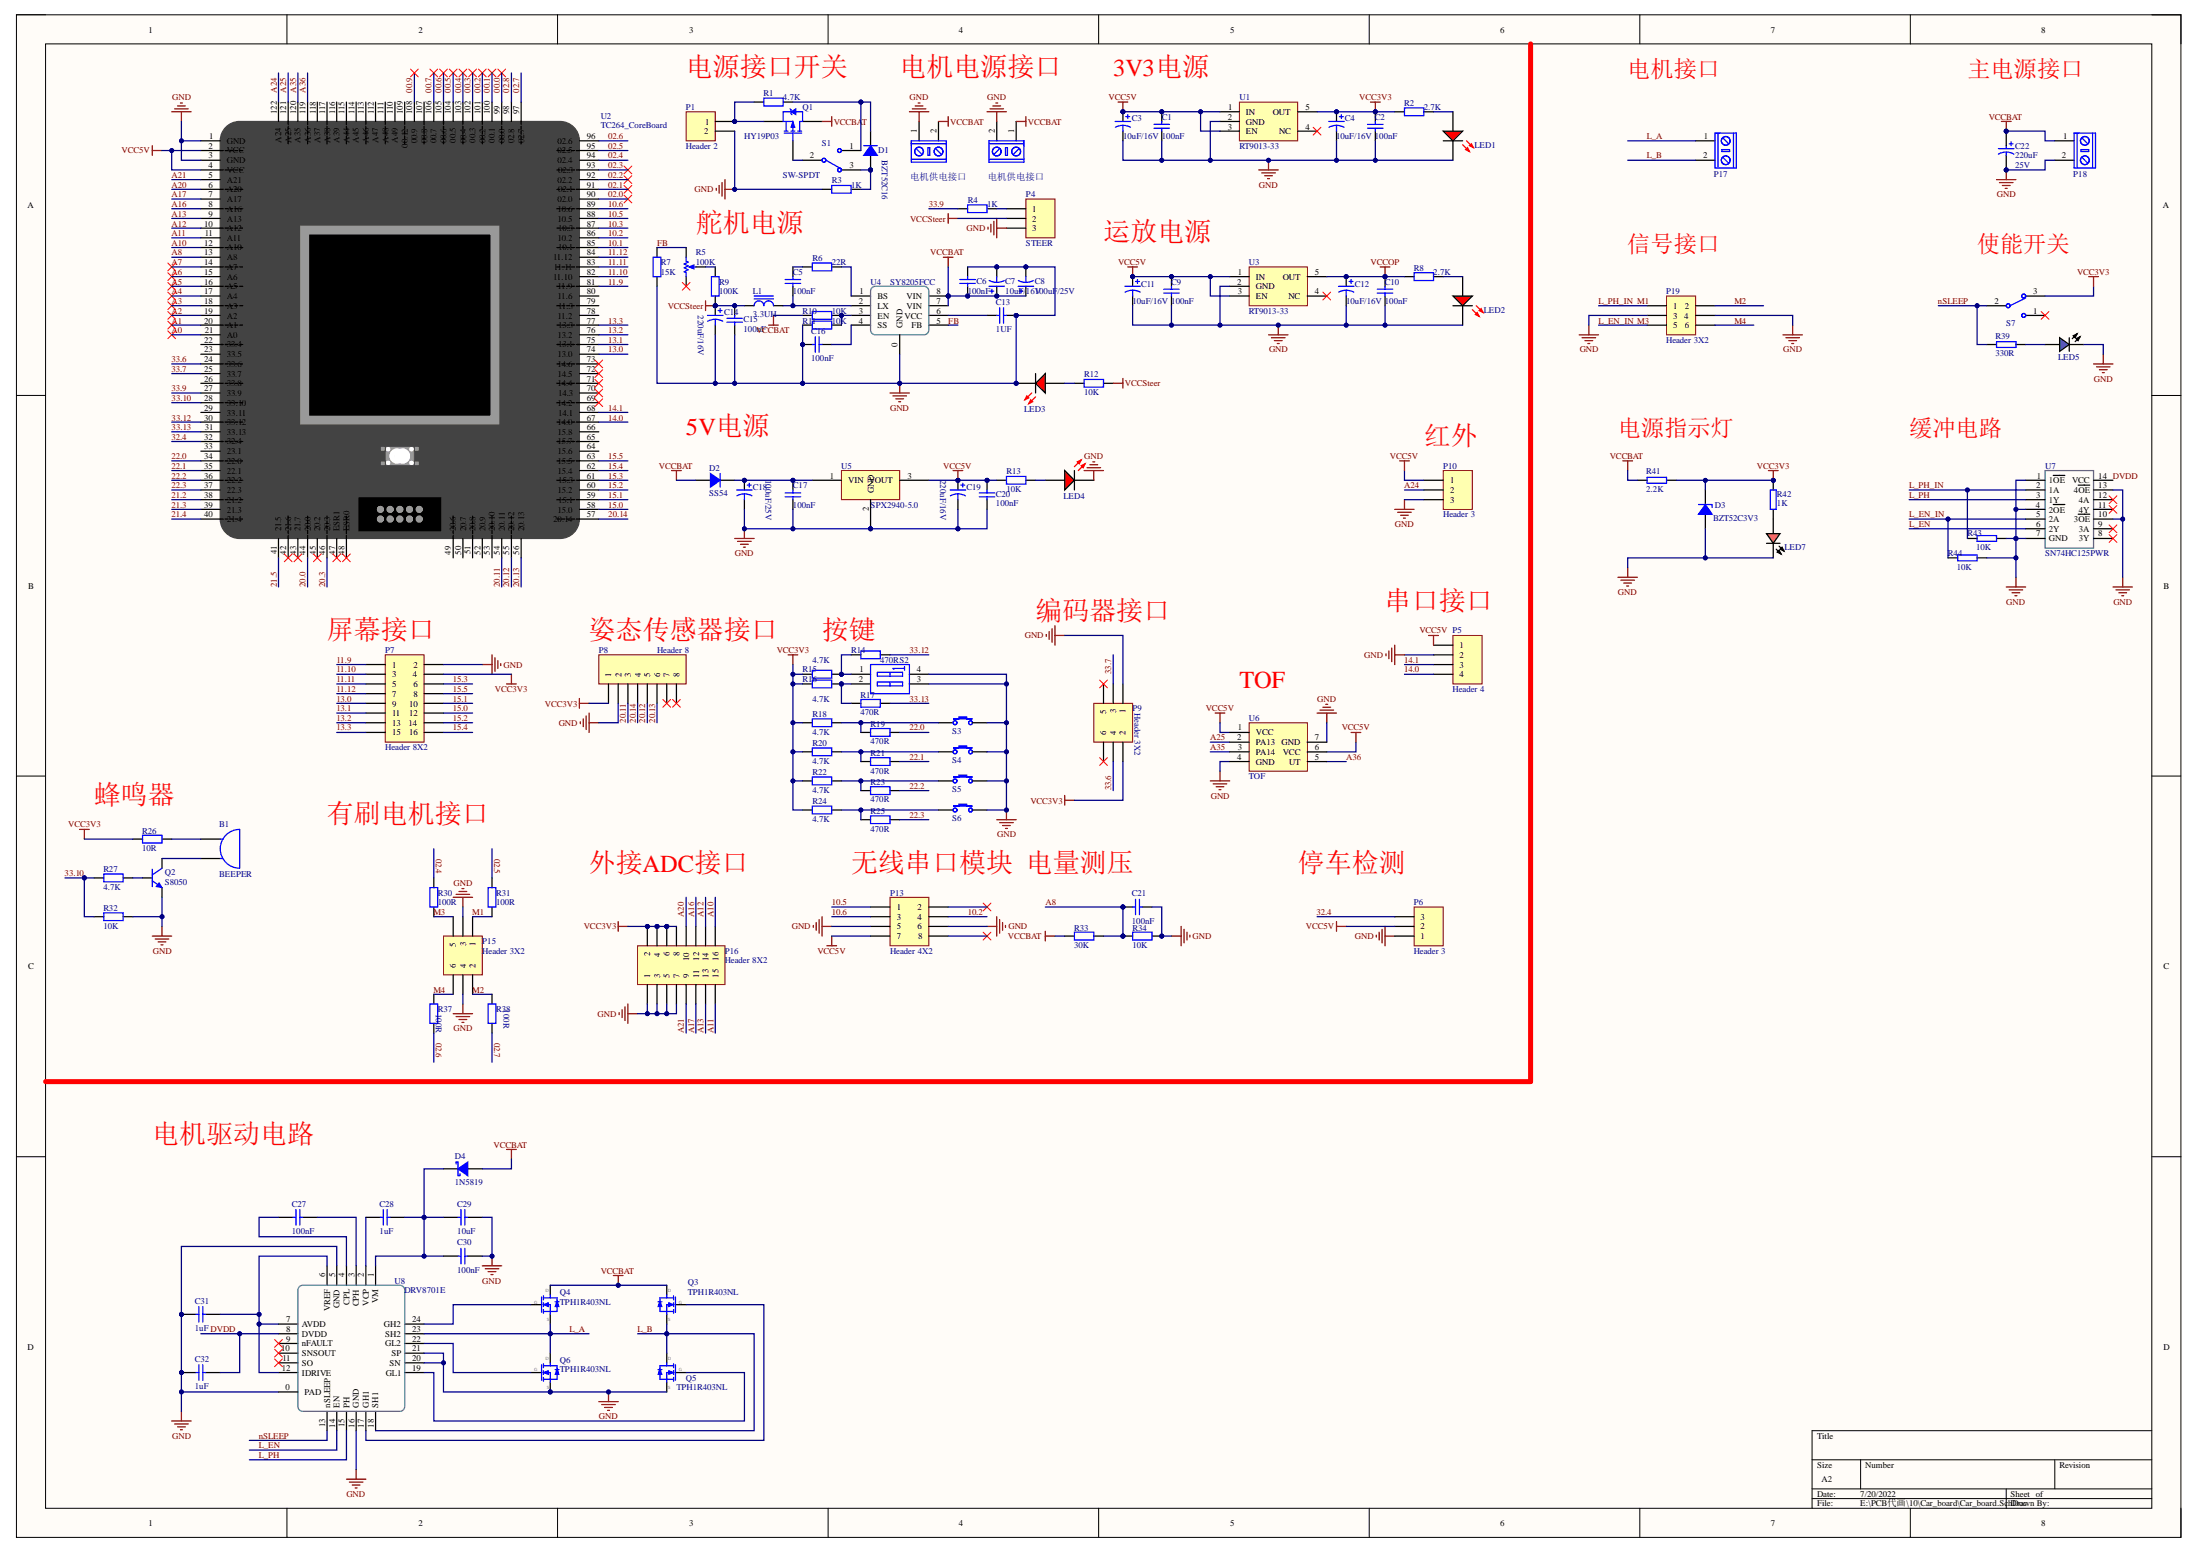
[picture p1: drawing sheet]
# Altium project Car_board.PrjPcb
1 sheet, 116 parts. Net scope: global (net labels, ports and power ports of the same name join across sheets).
Board file: Car_board (2) - 副本.PcbDoc

## Sheet Car_board.SchDoc
size A2; SheetNumber: 1; SheetTotal: 1

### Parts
B1  BEEPER  [BEEPER]
C1  value 100nF  [0603C]  (hidden comment: Cap)
C2  value 100nF  [0603C]  (hidden comment: Cap)
C3  value 10uF/16V  [3216]  (hidden comment: Cap Pol2)
C4  value 10uF/16V  [3216]  (hidden comment: Cap Pol2)
C5  value 100nF  [0603C]  (hidden comment: Cap)
C6  value 100nF  [0603C]  (hidden comment: Cap)
C7  value 10uF/16V  [3216]  (hidden comment: Cap Pol2)
C8  value 100uF/25V  [CAPSO_6.3*7.7]  (hidden comment: Cap Pol2)
C9  value 100nF  [0603C]  (hidden comment: Cap)
C10  value 100nF  [0603C]  (hidden comment: Cap)
C11  value 10uF/16V  [3216]  (hidden comment: Cap Pol2)
C12  value 10uF/16V  [3216]  (hidden comment: Cap Pol2)
C13  value 1UF  [0603C]  (hidden comment: Cap)
C14  value 220uF/16V  [CAPSO_6.3*7.7]  (hidden comment: Cap Pol2)
C15  value 100nF  [0603C]  (hidden comment: Cap)
C16  value 100nF  [0603C]  (hidden comment: Cap)
C17  value 100nF  [0603C]  (hidden comment: Cap)
C18  value 100uF/25V  [CAPSO_6.3*7.7]  (hidden comment: Cap Pol2)
C19  value 220uF/16V  [CAPSO_6.3*7.7]  (hidden comment: Cap Pol2)
C20  value 100nF  [0603C]  (hidden comment: Cap)
C21  value 100nF  [0603C]  (hidden comment: Cap)
C22  value 220uF  Voltage: 25V  [CAPPR3.5-8X11.5]  (hidden comment: 220uF 25V)
C27  value 100nF  [CAPC1608[0603]S-N]  (hidden comment: 100nF ±10% 50V)
C28  value 1uF  [CAPC1608[0603]S-N]  (hidden comment: 1uF ±10% 25V)
C29  value 10uF  [CAPC2012[0805]S-N]  (hidden comment: 10uF ±10% 25V)
C30  value 100nF  [CAPC1608[0603]S-N]  (hidden comment: 100nF ±10% 50V)
C31  value 1uF  [CAPC1608[0603]S-N]  (hidden comment: 1uF ±10% 25V)
C32  value 1uF  [CAPC1608[0603]S-N]  (hidden comment: 1uF ±10% 25V)
D1  BZT52C16  [SOD-123]
D2  SS54  [SOD-123]
D3  BZT52C3V3  [SOD-123-L]
D4  1N5819  [SOD-123-L]
L1  3.3UH  [L-0630]
LED1  LED 3R  [0805D]  (value not drawn)
LED2  LED 3R  [0805D]  (value not drawn)
LED3  LED 3R  [0805D]  (value not drawn)
LED4  LED 3R  [0805D]  (value not drawn)
LED5  Blue  [LEDC1608(0603)]  (value not drawn)
LED7  (no value)  [LEDC1608(0603)]
P1  Header 2  [PCBComponent_1]
P2  电机供电接口  [KF/WJ/DG 301-2p-5.0mm]
P3  电机供电接口  [KF/WJ/DG 301-2p-5.0mm]
P4  STEER  [HDR1X3]
P5  Header 4  [HDR1X4]
P6  Header 3  [HDR1X3]
P7  Header 8X2  [HDR2X8]
P8  Header 8  [HDR1X8]
P9  Header 3X2  [HDR2X3]
P10  Header 3  [HDR1X3]
P13  Header 4X2  [HDR2X4]
P15  Header 3X2  [HDR2X3]
P16  Header 8X2  [HDR2X8]
P17  KF/WJ/DG 30x connecter  [KF/WJ/DG 301-2p-5.0mm]  (value not drawn)
P18  KF/WJ/DG 30x connecter  [KF/WJ/DG 301-2p-5.0mm]  (value not drawn)
P19  Header 3X2  [HDR2X3]
Q1  HY19P03  [TO-252]
Q2  S8050  [SOT-23]
Q3  TPH1R403NL  [DFN5x6]
Q4  TPH1R403NL  [DFN5x6]
Q5  TPH1R403NL  [DFN5x6]
Q6  TPH1R403NL  [DFN5x6]
R1  value 4.7K  [0603R]  (hidden comment: Res2)
R2  value 2.7K  [0603R]  (hidden comment: Res2)
R3  value 1K  [0603R]  (hidden comment: Res2)
R4  value 1K  [0603R]  (hidden comment: Res2)
R5  value 100K  [VR5_N]  (hidden comment: RPot)
R6  value 22R  [0603R]  (hidden comment: Res2)
R7  value 15K  [0603R]  (hidden comment: Res2)
R8  value 2.7K  [0603R]  (hidden comment: Res2)
R9  value 100K  [0603R]  (hidden comment: Res2)
R10  value 10K  [0603R]  (hidden comment: Res2)
R11  value 10K  [0603R]  (hidden comment: Res2)
R12  value 10K  [0603R]  (hidden comment: Res2)
R13  value 10K  [0603R]  (hidden comment: Res2)
R14  value 470R  [0603R]  (hidden comment: Res2)
R15  value 4.7K  [0603R]  (hidden comment: Res2)
R16  value 4.7K  [0603R]  (hidden comment: Res2)
R17  value 470R  [0603R]  (hidden comment: Res2)
R18  value 4.7K  [0603R]  (hidden comment: Res2)
R19  value 470R  [0603R]  (hidden comment: Res2)
R20  value 4.7K  [0603R]  (hidden comment: Res2)
R21  value 470R  [0603R]  (hidden comment: Res2)
R22  value 4.7K  [0603R]  (hidden comment: Res2)
R23  value 470R  [0603R]  (hidden comment: Res2)
R24  value 4.7K  [0603R]  (hidden comment: Res2)
R25  value 470R  [0603R]  (hidden comment: Res2)
R26  value 10R  [0603R]  (hidden comment: Res2)
R27  value 4.7K  [0603R]  (hidden comment: Res2)
R30  value 100R  [0603R]  (hidden comment: Res2)
R31  value 100R  [0603R]  (hidden comment: Res2)
R32  value 10K  [0603R]  (hidden comment: Res2)
R33  value 30K  [0603R]  (hidden comment: Res2)
R34  value 10K  [0603R]  (hidden comment: Res2)
R37  value 100R  [0603R]  (hidden comment: Res2)
R38  value 100R  [0603R]  (hidden comment: Res2)
R39  value 330R  [RESC1608[0603]S-N]  (hidden comment: 330R ±1%)
R41  value 2.2K  [RESC1608[0603]S-N]  (hidden comment: 2.2K ±1%)
R42  value 1K  [RESC1608[0603]S-N]  (hidden comment: 1K ±1%)
R43  value 10K  [RESC1608[0603]S-N]  (hidden comment: 10K ±1%)
R44  value 10K  [RESC1608[0603]S-N]  (hidden comment: 10K ±1%)
S1  SW-SPDT  [扭子开关102 - 2]
S2  SW DIP-2  [DIP4]  (value not drawn)
S3  Button  [KEY-2-SMD-3*6]  (value not drawn)
S4  Button  [KEY-2-SMD-3*6]  (value not drawn)
S5  Button  [KEY-2-SMD-3*6]  (value not drawn)
S6  Button  [KEY-2-SMD-3*6]  (value not drawn)
S7  SW-SPDT  [SS12D10]  (value not drawn)
U1  RT9013-33  [SOT-23-5]
U2  TC264_CoreBoard  [TC264_CoreBoard]
U3  RT9013-33  [SOT-23-5]
U4  SY8205FCC  [SOP-8E]
U5  SPX2940-5.0  [TO-263-3]
U6  TOF  [TOF]
U7  SN74HC125PWR  [TSSOP-14]
U8  DRV8701E  [QFN24-4x4]

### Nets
GND: C1.1 C2.1 C3.2 C4.2 C6.1 C7.2 C8.2 C9.1 C10.1 C11.2 C12.2 C13.2 C14.2 C15.2 C16.2 C17.1 C18.2 C19.2 C20.2 C21.1 C22.2 C29.2 C30.2 C31.1 C32.1 D3.A LED1.2(K) LED2.2(K) LED3.2(K) LED4.2(K) LED5.C LED7.C P1.2 P2.1 P3.2 P4.3 P5.2 P6.1 P7.2 P8.2 P9.1 P10.3 P13.5 P13.6 P15.3 P15.4 P16.1 P16.3 P16.5 P16.7 P18.2 P19.3 P19.4 Q2.2(E) Q5.3(S) Q6.3(S) R3.2 R7.1 R11.1 R32.1 R34.1 R43.2 R44.2 S2.3(B2) S2.4(B1) S3.1 S4.1 S5.1 S6.1 U1.2(GND) U2.1(GND) U2.3(GND) U3.2(GND) U4.0(GND) U5.2(GND) U6.4(GND) U6.7(GND) U7.1(1~{OE}) U7.4(2~{OE}) U7.7(GND) U7.10(3~{OE}) U7.13(4~{OE}) U8.0(PAD) U8.5(GND) U8.16(GND) U8.20(SN) U8.21(SP)
VCC3V3: C2.2 C4.1 D3.K P7.4 P8.1 P9.2 P16.2 P16.4 P16.6 P16.8 R2.1 R15.2 R16.2 R18.2 R20.2 R22.2 R24.2 R26.2 R41.2 R42.2 S7.3 U1.5(OUT)
VCC5V: C1.2 C3.1 C9.2 C11.1 C19.1 C20.1 P5.1 P6.2 P10.1 P13.7 R13.2 U1.1(IN) U1.3(EN) U2.2(VCC) U2.4(VCC) U3.1(IN) U3.3(EN) U5.3(VOUT) U6.1(VCC) U6.6(VCC)
VCCBAT: C6.2 C7.1 C8.1 C22.1 D2.1(A) D4.A P2.2 P3.1 P18.1 Q1.2(D) Q3.1(D) Q4.1(D) R10.1 R33.2 R41.1 U4.7(VIN) U4.8(VIN)
VCCOP: C10.2 C12.1 R8.1 U3.5(OUT)
VCCSteer: C14.1 C15.1 L1.1 P4.2 R9.1 R12.2
00.0: U2.99(00.0)
00.1: U2.100(00.1)
00.2: U2.101(00.2)
00.3: U2.102(00.3)
00.4: U2.103(00.4)
00.5: U2.104(00.5)
00.6: U2.105(00.6)
00.7: U2.106(00.7)
00.9: U2.108(00.9)
02.0: U2.90(02.0)
02.1: U2.91(02.1)
02.2: U2.92(02.2)
02.3: U2.93(02.3)
02.4: R30.1 U2.94(02.4)
02.5: R31.1 U2.95(02.5)
02.6: R37.2 U2.96(02.6)
02.7: R38.2 U2.97(02.7)
02.8: U2.98(02.8)
10.1: U2.85(10.1)
10.2: P13.4 U2.86(10.2)
10.3: U2.87(10.3)
10.5: P13.1 U2.88(10.5)
10.6: P13.3 U2.89(10.6)
11.9: P7.1 U2.81(11.9)
11.10: P7.3 U2.82(11.10)
11.11: P7.5 U2.83(11.11)
11.12: P7.7 U2.84(11.12)
13.0: P7.9 U2.74(13.0)
13.1: P7.11 U2.75(13.1)
13.2: P7.13 U2.76(13.2)
13.3: P7.15 U2.77(13.3)
14.0: P5.4 U2.67(14.0)
14.1: P5.3 U2.68(14.1)
15.0: P7.12 U2.58(15.0)
15.1: P7.10 U2.59(15.1)
15.2: P7.14 U2.60(15.2)
15.3: P7.6 U2.61(15.3)
15.4: P7.16 U2.62(15.4)
15.5: P7.8 U2.63(15.5)
20.0: U2.44(20.0)
20.3: U2.46(20.3)
20.11: P8.3 U2.54(20.11)
20.12: P8.5 U2.55(20.12)
20.13: P8.6 U2.56(20.13)
20.14: P8.4 U2.57(20.14)
21.2: U2.38(21.2)
21.3: U2.39(21.3)
21.4: U2.40(21.4)
21.5: U2.41(21.5)
22.0: R19.1 U2.34(22.0)
22.1: R21.1 U2.35(22.1)
22.2: R23.1 U2.36(22.2)
22.3: R25.1 U2.37(22.3)
32.4: P6.3 U2.32(32.4)
33.6: P9.4 U2.24(33.6)
33.7: P9.3 U2.25(33.7)
33.9: R4.1 U2.27(33.9)
33.10: R27.2 R32.2 U2.28(33.10)
33.12: R14.1 U2.30(33.12)
33.13: R17.1 U2.31(33.13)
A0: U2.21(A0)
A1: U2.20(A1)
A2: U2.19(A2)
A3: U2.18(A3)
A4: U2.17(A4)
A5: U2.16(A5)
A6: U2.15(A6)
A7: U2.14(A7)
A8: C21.2 R33.1 R34.2 U2.13(A8)
A10: P16.16 U2.12(A10)
A11: P16.15 U2.11(A11)
A12: P16.14 U2.10(A12)
A13: P16.13 U2.9(A13)
A16: P16.12 U2.8(A16)
A17: P16.11 U2.7(A17)
A20: P16.10 U2.6(A20)
A21: P16.9 U2.5(A21)
A24: P10.2 U2.122(A24)
A25: U2.121(A25) U6.2(PA13)
A35: U2.120(A35) U6.3(PA14)
A36: U2.119(A36) U6.5(UT)
DVDD: C32.2 U7.14(VCC) U8.8(DVDD)
FB: R5.3(BOT) R7.2 U4.5(FB)
L_A: P17.1 Q4.3(S) Q6.1(D) U8.23(SH2)
L_B: P17.2 Q3.3(S) Q5.1(D) U8.18(SH1)
L_EN: U7.6(2Y) U8.14(EN)
L_EN_IN: P15.5 P19.5 R30.2 R44.1 U7.5(2A)  [also labelled M3]
L_PH: U7.3(1Y) U8.15(PH)
L_PH_IN: P15.1 P19.1 R31.2 R43.1 U7.2(1A)  [also labelled M1]
M2: P15.2 P19.2 R38.1
M4: P15.6 P19.6 R37.1
nSLEEP: R39.1 S7.2 U8.13(nSLEEP)
NetB1_1: B1.1(A) R26.1
NetB1_2: B1.2(B) Q2.3(C)
NetC5_1: C5.1 L1.2 U4.2(LX)
NetC5_2: C5.2 R6.1
NetC13_1: C13.1 U4.6(VCC)
NetC16_1: C16.1 U4.4(SS)
NetC17_2: C17.2 C18.1 D2.2(K) U5.1(VIN)
NetC27_1: C27.1 U8.4(CPL)
NetC27_2: C27.2 U8.3(CPH)
NetC28_1: C28.1 U8.2(VCP)
NetC28_2: C28.2 C29.1 C30.1 D4.K U8.1(VM)
NetC31_2: C31.2 U8.6(VREF) U8.7(AVDD) U8.12(IDRIVE)
NetD1_1: D1.1(A) R3.1 S1.3
NetD1_2: D1.2(K) R1.1 S1.1
NetLED1_1: LED1.1(A) R2.2
NetLED2_1: LED2.1(A) R8.2
NetLED3_1: LED3.1(A) R12.1
NetLED4_1: LED4.1(A) R13.1
NetLED5_A: LED5.A R39.2
NetLED7_A: LED7.A R42.1
NetP1_1: P1.1 Q1.3(S) R1.2
NetP4_1: P4.1 R4.2
NetQ1_1: Q1.1(G) S1.2
NetQ2_1: Q2.1(B) R27.1
NetQ3_2: Q3.2(G) U8.17(GH1)
NetQ4_2: Q4.2(G) U8.24(GH2)
NetQ5_2: Q5.2(G) U8.19(GL1)
NetQ6_2: Q6.2(G) U8.22(GL2)
NetR5_2: R5.2(TAP) R9.2
NetR6_2: R6.2 U4.1(BS)
NetR10_2: R10.2 R11.2 U4.3(EN)
NetR14_2: R14.2 R15.1 S2.1(A1)
NetR16_1: R16.1 R17.2 S2.2(A2)
NetR18_1: R18.1 R19.2 S3.2
NetR20_1: R20.1 R21.2 S4.2
NetR22_1: R22.1 R23.2 S5.2
NetR24_1: R24.1 R25.2 S6.2

Not connected (* = marked no-connect by the designer): P8 7* 8*; P9 5* 6*; P13 2* 8*; R5 1(TOP)*; S7 1*; U1 4(NC)*; U2 22(33.4) 23(33.5) 26(33.8) 29(33.11) 33(23.1) 42(21.6)* 43(21.7)* 45(20.2)* 47(ESR1)* 48(ESR0)* 49(20.6) 50(20.7) 51(20.8) 52(20.9) 53(20.10) 64(15.6) 65(15.7) 66(15.8) 69(14.2)* 70(14.3)* 71(14.4)* 72(14.5)* 73(14.6)* 78(11.2) 79(11.3) 80(11.6) 107(00.8) 109(00.12) 110(A49) 111(A48) 112(A47) 113(A46) 114(A45) 115(A44) 116(A39) 117(A38) 118(A37); U3 4(NC)*; U7 8(3Y)* 9(3A)* 11(4Y)* 12(4A)*; U8 9(nFAULT)* 10(SNSOUT)* 11(SO)*

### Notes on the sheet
- (near R1) 电源接口开关
- 电机电源接口
- 3V3电源
- 电机接口
- 主电源接口
- (near R5) 舵机电源
- 运放电源
- 信号接口
- 使能开关
- 5V电源
- 电源指示灯
- 缓冲电路
- (near P10) 红外
- 编码器接口
- (near P5) 串口接口
- (near P7) 屏幕接口
- 姿态传感器接口
- (near R14) 按键
- TOF
- (near R26) 蜂鸣器
- 有刷电机接口
- 外接ADC接口
- 无线串口模块
- 电量测压
- 停车检测
- 电机驱动电路
